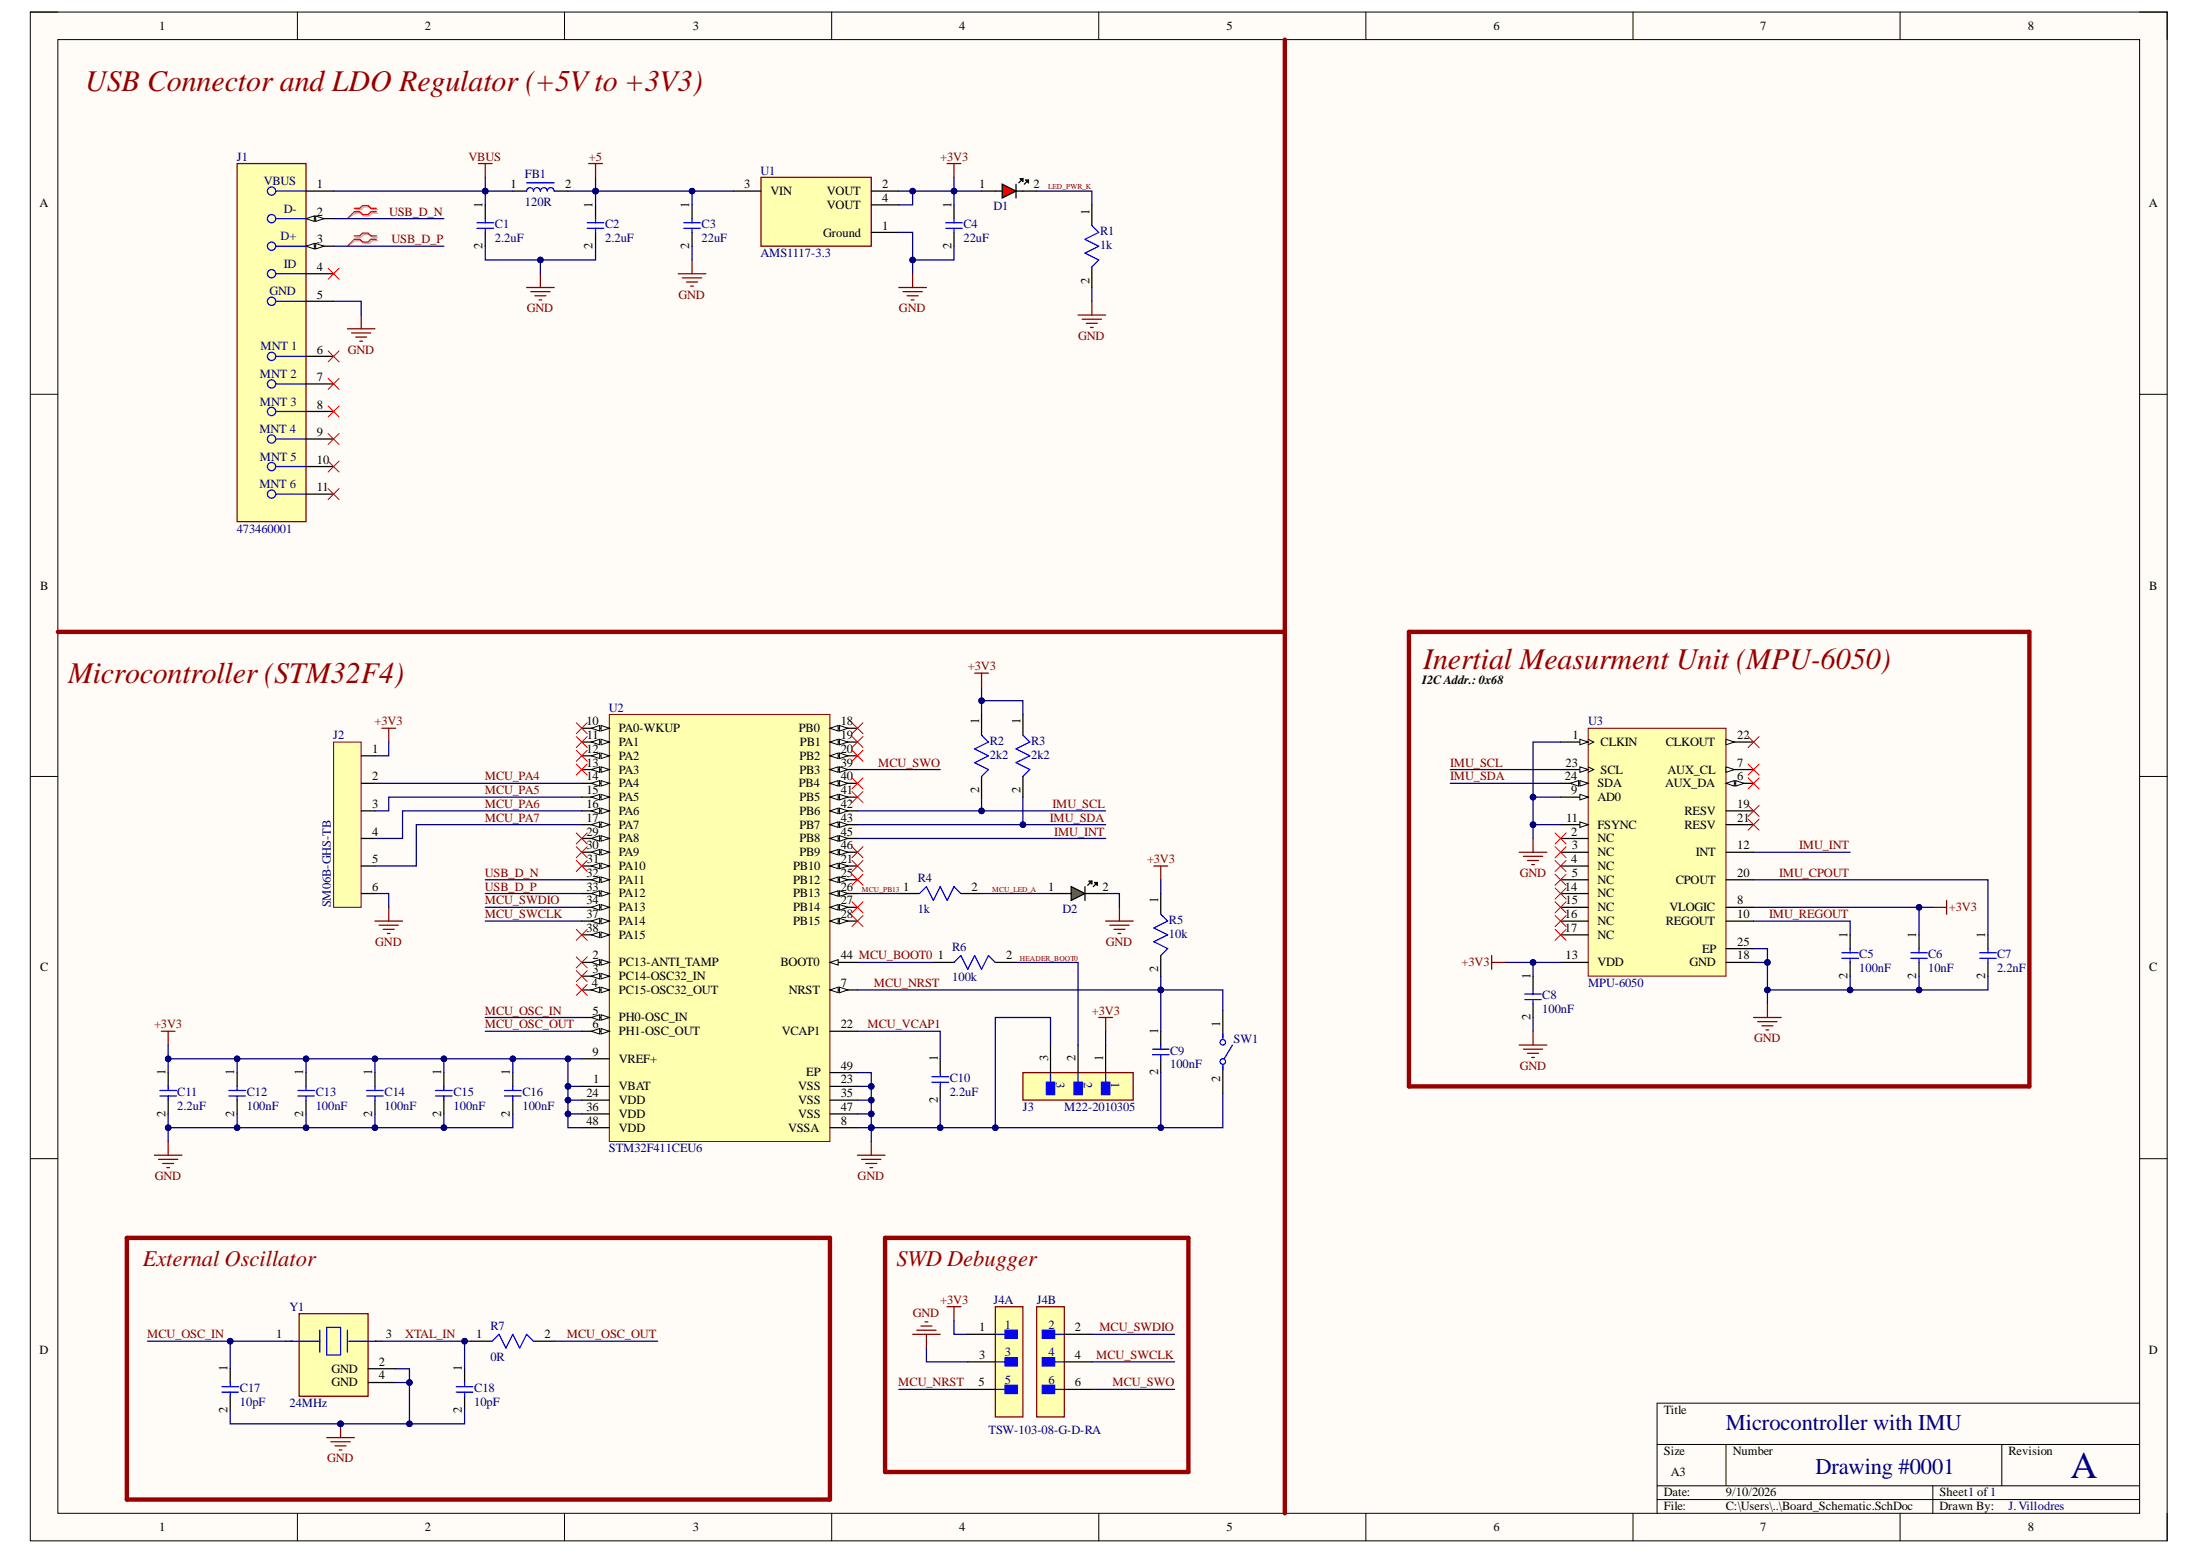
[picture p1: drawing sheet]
# Altium project STM32_F4_w_MPU6050.PrjPcb
1 sheet, 37 parts. Net scope: global (net labels, ports and power ports of the same name join across sheets).
Board file: Board_PCB.PcbDoc

## Sheet Board_Schematic.SchDoc
size A3; Author: J. Villodres; SheetNumber: 1; SheetTotal: 1

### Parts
C1  2.2uF  [CAPC1608X90N]
C2  2.2uF  [CAPC1608X90N]
C3  22uF  [CAPC2012X95L]
C4  22uF  [CAPC2012X95L]
C5  100nF  [CAPC1005X55N]
C6  10nF  [CAPC1005X55N]
C7  2.2nF  [CAPC1005X55N]
C8  100nF  [CAPC1005X55N]
C9  100nF  [CAPC1005X55N]
C10  2.2uF  [CAPC1608X90N]
C11  2.2uF  [CAPC1608X90N]
C12  100nF  [CAPC1005X55N]
C13  100nF  [CAPC1005X55N]
C14  100nF  [CAPC1005X55N]
C15  100nF  [CAPC1005X55N]
C16  100nF  [CAPC1005X55N]
C17  10pF  [CAPC1005X55N]
C18  10pF  [CAPC1005X55N]
D1  LED_0402_RED  [LEDC0402]  (value not drawn)
D2  LED_0402_GREEN  [LEDC0402]  (value not drawn)
FB1  120R  [FBC1608X95L]
J1  473460001  [FP-473460001-MFG]
J2  SM06B-GHS-TB  [SM06B-GHS-TB]
J3  M22-2010305  [FP-M22-2010305-MFG]
J4  TSW-103-08-G-D-RA  [FP-TSW-103-08-G-D-RA-MFG]  (parts A,B of 2)
R1  1k  [RESC1005X37L]
R2  2k2  [RESC1005X37L]
R3  2k2  [RESC1005X37L]
R4  1k  [RESC1005X37L]
R5  10k  [RESC1005X37N]
R6  100k  [RESC1005X37N]
R7  0R  [RESC1005X37N]
SW1  147873-2  [FP-147873-2-MFG]  (value not drawn)
U1  AMS1117-3.3  [FP-AMS1117-IPC_C]
U2  STM32F411CEU6  [STM-UFQFPN48_L]
U3  MPU-6050  [IS-QFN-24_V]
Y1  24MHz  [FP-TSX-3225-MFG]

### Blocks framed on the sheet
Inertial Measurment Unit (MPU-6050): C5-C8 U3
External Oscillator: C17 C18 R7 Y1
SWD Debugger: J4

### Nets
+3V3: C4.1 C6.1 C8.1 C11.1 C12.1 C13.1 C14.1 C15.1 C16.1 D1.1(A) J2.1 J3.1 J4.1 R2.1 R3.1 R5.1 U1.2(VOUT) U1.4(VOUT) U2.1(VBAT) U2.9(VREF+) U2.24(VDD) U2.36(VDD) U2.48(VDD) U3.8(VLOGIC) U3.13(VDD)
+5: C2.1 C3.1 FB1.2 U1.3(VIN)
GND: C1.2 C2.2 C3.2 C4.2 C5.2 C6.2 C7.2 C8.2 C9.2 C10.2 C11.2 C12.2 C13.2 C14.2 C15.2 C16.2 C17.2 C18.2 D2.2(K) J1.5(GND) J2.6 J3.3 J4.3 R1.2 SW1.2 U1.1(Ground) U2.8(VSSA) U2.23(VSS) U2.35(VSS) U2.47(VSS) U2.49(EP) U3.1(CLKIN) U3.9(AD0) U3.11(FSYNC) U3.18(GND) U3.25(EP) Y1.2(GND) Y1.4(GND)
VBUS: C1.1 FB1.1 J1.1(VBUS)
HEADER_BOOT0: J3.2 R6.2
IMU_CPOUT: C7.1 U3.20(CPOUT)
IMU_INT: U2.45(PB8) U3.12(INT)
IMU_REGOUT: C5.1 U3.10(REGOUT)
IMU_SCL: R2.2 U2.42(PB6) U3.23(SCL)
IMU_SDA: R3.2 U2.43(PB7) U3.24(SDA)
LED_PWR_K: D1.2(K) R1.1
MCU_BOOT0: R6.1 U2.44(BOOT0)
MCU_LED_A: D2.1(A) R4.2
MCU_NRST: C9.1 J4.5 R5.2 SW1.1 U2.7(NRST)
MCU_OSC_IN: C17.1 U2.5(PH0-OSC_IN) Y1.1
MCU_OSC_OUT: R7.2 U2.6(PH1-OSC_OUT)
MCU_PA4: J2.2 U2.14(PA4)
MCU_PA5: J2.3 U2.15(PA5)
MCU_PA6: J2.4 U2.16(PA6)
MCU_PA7: J2.5 U2.17(PA7)
MCU_PB13: R4.1 U2.26(PB13)
MCU_SWCLK: J4.4 U2.37(PA14)
MCU_SWDIO: J4.2 U2.34(PA13)
MCU_SWO: J4.6 U2.39(PB3)
MCU_VCAP1: C10.1 U2.22(VCAP1)
USB_D_N: J1.2(D-) U2.32(PA11)
USB_D_P: J1.3(D+) U2.33(PA12)
XTAL_IN: C18.1 R7.1 Y1.3

Not connected (* = marked no-connect by the designer): J1 4(ID)* 6(MNT_1)* 7(MNT_2)* 8(MNT_3)* 9(MNT_4)* 10(MNT_5)* 11(MNT_6)*; U2 2(PC13-ANTI_TAMP)* 3(PC14-OSC32_IN)* 4(PC15-OSC32_OUT)* 10(PA0-WKUP)* 11(PA1)* 12(PA2)* 13(PA3)* 18(PB0)* 19(PB1)* 20(PB2)* 21(PB10)* 25(PB12)* 27(PB14)* 28(PB15)* 29(PA8)* 30(PA9)* 31(PA10)* 38(PA15)* 40(PB4)* 41(PB5)* 46(PB9)*; U3 2(NC)* 3(NC)* 4(NC)* 5(NC)* 6(AUX_DA)* 7(AUX_CL)* 14(NC)* 15(NC)* 16(NC)* 17(NC)* 19(RESV)* 21(RESV)* 22(CLKOUT)*

### Layout directives
differential pair; differential pair class DIFF_USB: USB_D_N, USB_D_P

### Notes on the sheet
- USB Connector and LDO Regulator (+5V to +3V3)
- If the USB is used as USB Host, then connect the shield to ground. If its used as USB device, then it can be leave floating
  The USB source is kind of irregular so with a ferrite beam and some capacitors it can be filter and make it stable
- Microcontroller (STM32F4)
- I2C Addr.: 0x68
- AD0 to GND for ID=0 on I2C bus
- One decoupling capacitor per source (VREF/VBAT/VDD)
  One bulk capacitor placed close to the package on layout
- Microcontroller with IMU
- (near R7) Load capacitance is determined by the formula
  CL1,2 = 2(CL - Cs)
  Where Cs is the stray capacitance of the printed circuit board and connections
- Drawing #0001
- 1
- A
- J. Villodres
